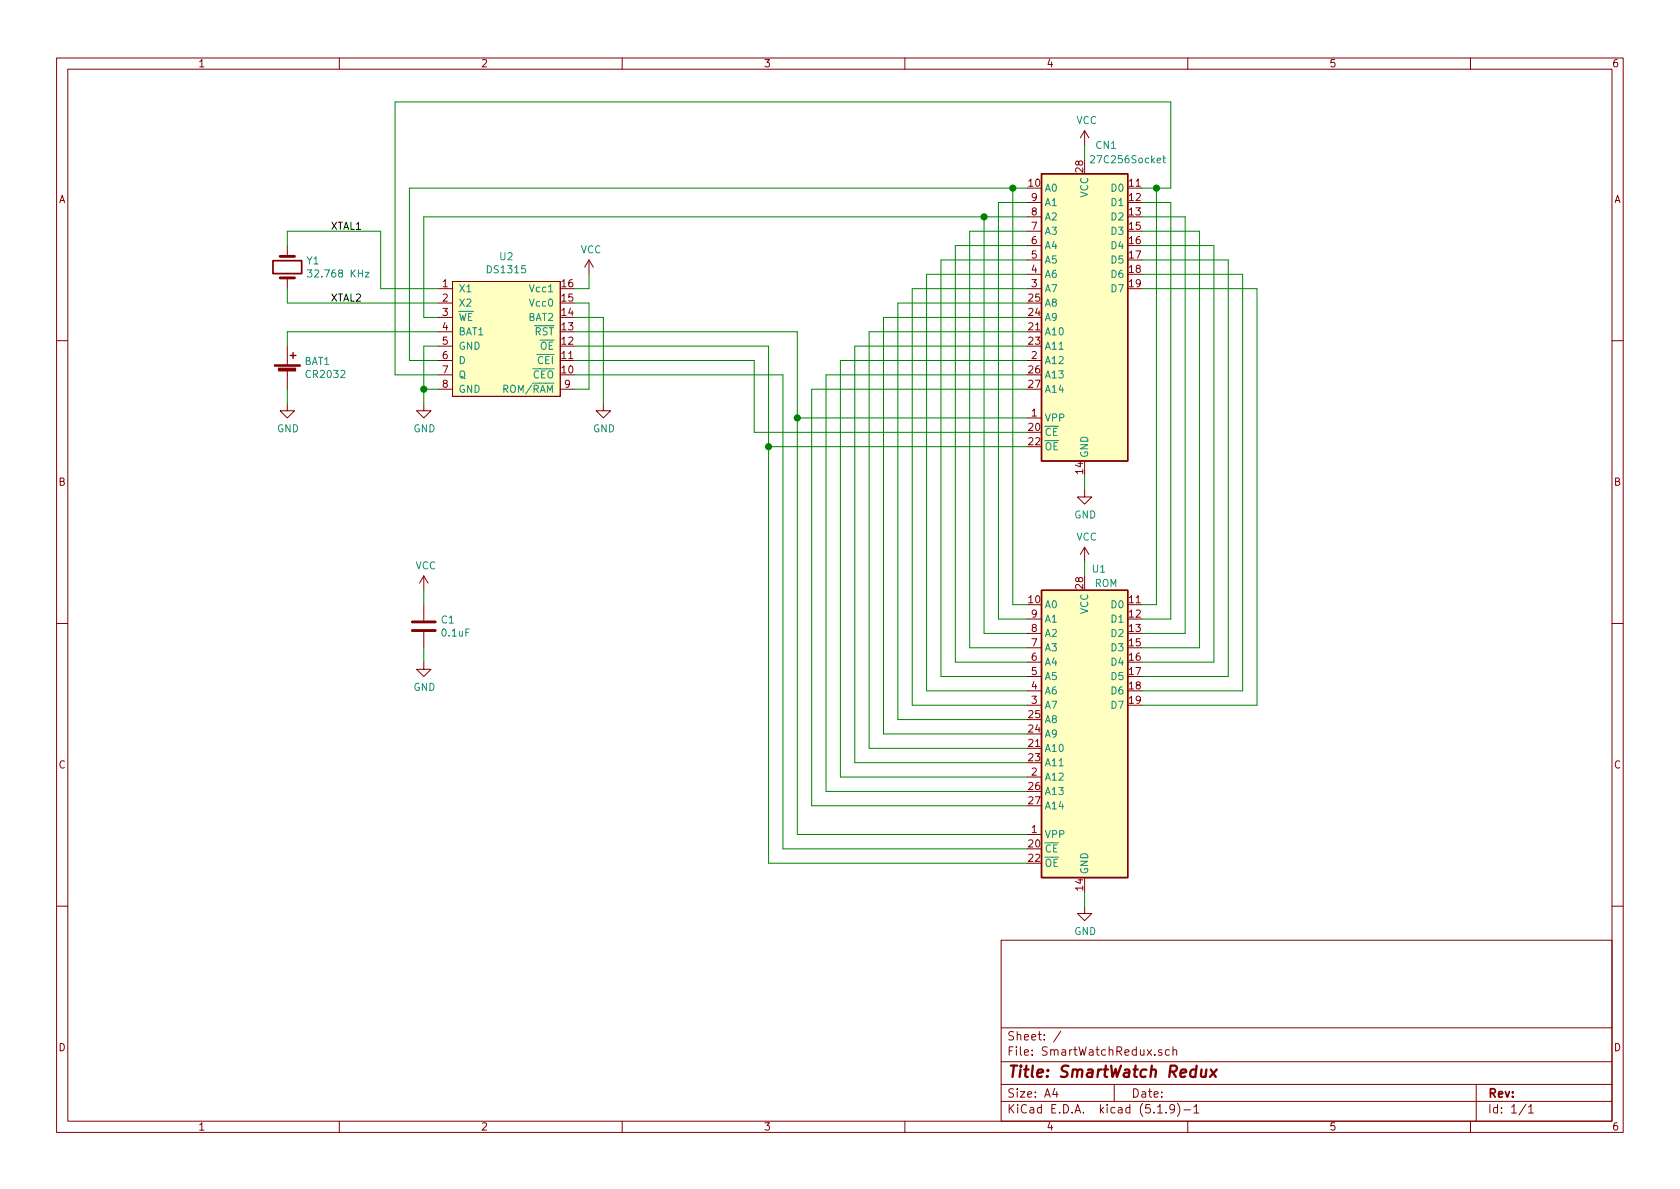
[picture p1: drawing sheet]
EESchema Schematic File Version 4
EELAYER 30 0
EELAYER END
$Descr A4 11693 8268
encoding utf-8
Sheet 1 1
Title "SmartWatch Redux"
Date ""
Rev ""
Comp ""
Comment1 ""
Comment2 ""
Comment3 ""
Comment4 ""
$EndDescr
$Comp
L power:GND #PWR0101
U 1 1
P 7550 3400
F 0 "#PWR0101" H 7550 3150 50  0001 C CNN
F 1 "GND" H 7555 3227 50  0000 C CNN
F 2 "" H 7550 3400 50  0001 C CNN
F 3 "" H 7550 3400 50  0001 C CNN
	1    7550 3400
	1    0    0    -1  
$EndComp
$Comp
L power:VCC #PWR0102
U 1 1
P 7550 1000
F 0 "#PWR0102" H 7550 850 50  0001 C CNN
F 1 "VCC" H 7565 1173 50  0000 C CNN
F 2 "" H 7550 1000 50  0001 C CNN
F 3 "" H 7550 1000 50  0001 C CNN
	1    7550 1000
	1    0    0    -1  
$EndComp
Wire Wire Line
	7550 1000 7550 1100
Wire Wire Line
	7550 3300 7550 3400
$Comp
L Memory_EPROM:27C256 U1
U 1 1
P 7550 5100
F 0 "U1" H 7650 6250 50  0000 C CNN
F 1 "ROM" H 7700 6150 50  0000 C CNN
F 2 "Package_DIP:DIP-28_W15.24mm_Socket" H 7550 5100 50  0001 C CNN
F 3 "http://ww1.microchip.com/downloads/en/DeviceDoc/doc0014.pdf" H 7550 5100 50  0001 C CNN
	1    7550 5100
	1    0    0    -1  
$EndComp
$Comp
L power:GND #PWR0103
U 1 1
P 7550 6300
F 0 "#PWR0103" H 7550 6050 50  0001 C CNN
F 1 "GND" H 7555 6127 50  0000 C CNN
F 2 "" H 7550 6300 50  0001 C CNN
F 3 "" H 7550 6300 50  0001 C CNN
	1    7550 6300
	1    0    0    -1  
$EndComp
$Comp
L power:VCC #PWR0104
U 1 1
P 7550 3900
F 0 "#PWR0104" H 7550 3750 50  0001 C CNN
F 1 "VCC" H 7565 4073 50  0000 C CNN
F 2 "" H 7550 3900 50  0001 C CNN
F 3 "" H 7550 3900 50  0001 C CNN
	1    7550 3900
	1    0    0    -1  
$EndComp
Wire Wire Line
	7550 3900 7550 4000
Wire Wire Line
	7550 6200 7550 6300
Wire Wire Line
	7150 1300 7050 1300
Wire Wire Line
	7050 1300 7050 4200
Wire Wire Line
	7050 4200 7150 4200
Wire Wire Line
	7150 1400 6950 1400
Wire Wire Line
	6950 1400 6950 4300
Wire Wire Line
	6950 4300 7150 4300
Wire Wire Line
	7150 1500 6850 1500
Wire Wire Line
	6850 1500 6850 4400
Wire Wire Line
	6850 4400 7150 4400
Wire Wire Line
	7150 1600 6750 1600
Wire Wire Line
	6750 1600 6750 4500
Wire Wire Line
	6750 4500 7150 4500
Wire Wire Line
	7150 1700 6650 1700
Wire Wire Line
	6650 1700 6650 4600
Wire Wire Line
	6650 4600 7150 4600
Wire Wire Line
	7150 1800 6550 1800
Wire Wire Line
	6550 1800 6550 4700
Wire Wire Line
	6550 4700 7150 4700
Wire Wire Line
	7150 1900 6450 1900
Wire Wire Line
	6450 1900 6450 4800
Wire Wire Line
	6450 4800 7150 4800
Wire Wire Line
	7150 2000 6350 2000
Wire Wire Line
	6350 2000 6350 4900
Wire Wire Line
	6350 4900 7150 4900
Wire Wire Line
	7150 2100 6250 2100
Wire Wire Line
	6250 2100 6250 5000
Wire Wire Line
	6250 5000 7150 5000
Wire Wire Line
	7150 2200 6150 2200
Wire Wire Line
	6150 2200 6150 5100
Wire Wire Line
	6150 5100 7150 5100
Wire Wire Line
	7150 2300 6050 2300
Wire Wire Line
	6050 2300 6050 5200
Wire Wire Line
	6050 5200 7150 5200
Wire Wire Line
	7150 2400 5950 2400
Wire Wire Line
	5950 2400 5950 5300
Wire Wire Line
	5950 5300 7150 5300
Wire Wire Line
	7150 2500 5850 2500
Wire Wire Line
	5850 2500 5850 5400
Wire Wire Line
	5850 5400 7150 5400
Wire Wire Line
	7150 2600 5750 2600
Wire Wire Line
	5750 2600 5750 5500
Wire Wire Line
	5750 5500 7150 5500
Wire Wire Line
	7150 2700 5650 2700
Wire Wire Line
	5650 2700 5650 5600
Wire Wire Line
	5650 5600 7150 5600
Wire Wire Line
	7150 2900 5550 2900
Wire Wire Line
	5550 2900 5550 5800
Wire Wire Line
	5550 5800 7150 5800
Wire Wire Line
	7150 3000 5250 3000
Wire Wire Line
	5450 5900 7150 5900
Wire Wire Line
	7150 3100 5350 3100
Wire Wire Line
	5350 3100 5350 6000
Wire Wire Line
	5350 6000 7150 6000
Wire Wire Line
	7950 1300 8050 1300
Wire Wire Line
	8050 1300 8050 4200
Wire Wire Line
	8050 4200 7950 4200
Wire Wire Line
	7950 1400 8150 1400
Wire Wire Line
	8150 1400 8150 4300
Wire Wire Line
	8150 4300 7950 4300
Wire Wire Line
	7950 1500 8250 1500
Wire Wire Line
	8250 1500 8250 4400
Wire Wire Line
	8250 4400 7950 4400
Wire Wire Line
	7950 1600 8350 1600
Wire Wire Line
	8350 1600 8350 4500
Wire Wire Line
	8350 4500 7950 4500
Wire Wire Line
	7950 1700 8450 1700
Wire Wire Line
	8450 1700 8450 4600
Wire Wire Line
	8450 4600 7950 4600
Wire Wire Line
	7950 1800 8550 1800
Wire Wire Line
	8550 1800 8550 4700
Wire Wire Line
	8550 4700 7950 4700
Wire Wire Line
	7950 1900 8650 1900
Wire Wire Line
	8650 1900 8650 4800
Wire Wire Line
	8650 4800 7950 4800
Wire Wire Line
	7950 2000 8750 2000
Wire Wire Line
	8750 2000 8750 4900
Wire Wire Line
	8750 4900 7950 4900
$Comp
L Local:DS1315 U2
U 1 1
P 3500 1800
F 0 "U2" H 3525 1825 50  0000 C CNN
F 1 "DS1315" H 3525 1734 50  0000 C CNN
F 2 "Package_DIP:DIP-16_W7.62mm" H 3500 1800 50  0001 C CNN
F 3 "" H 3500 1800 50  0001 C CNN
	1    3500 1800
	1    0    0    -1  
$EndComp
$Comp
L power:VCC #PWR0105
U 1 1
P 4100 1900
F 0 "#PWR0105" H 4100 1750 50  0001 C CNN
F 1 "VCC" H 4115 2073 50  0000 C CNN
F 2 "" H 4100 1900 50  0001 C CNN
F 3 "" H 4100 1900 50  0001 C CNN
	1    4100 1900
	1    0    0    -1  
$EndComp
$Comp
L power:GND #PWR0106
U 1 1
P 2950 2800
F 0 "#PWR0106" H 2950 2550 50  0001 C CNN
F 1 "GND" H 2955 2627 50  0000 C CNN
F 2 "" H 2950 2800 50  0001 C CNN
F 3 "" H 2950 2800 50  0001 C CNN
	1    2950 2800
	1    0    0    -1  
$EndComp
Wire Wire Line
	3050 2700 2950 2700
Wire Wire Line
	2950 2700 2950 2800
Wire Wire Line
	4000 2000 4100 2000
Wire Wire Line
	4100 2000 4100 1900
Wire Wire Line
	4000 2700 4100 2700
Wire Wire Line
	4100 2700 4100 2100
Wire Wire Line
	4100 2100 4000 2100
$Comp
L power:GND #PWR0107
U 1 1
P 4200 2800
F 0 "#PWR0107" H 4200 2550 50  0001 C CNN
F 1 "GND" H 4205 2627 50  0000 C CNN
F 2 "" H 4200 2800 50  0001 C CNN
F 3 "" H 4200 2800 50  0001 C CNN
	1    4200 2800
	1    0    0    -1  
$EndComp
Wire Wire Line
	4000 2200 4200 2200
Wire Wire Line
	4200 2200 4200 2800
$Comp
L Device:Battery_Cell BAT1
U 1 1
P 2000 2600
F 0 "BAT1" H 2118 2696 50  0000 L CNN
F 1 "CR2032" H 2118 2605 50  0000 L CNN
F 2 "Battery:BatteryHolder_Keystone_103_1x20mm" V 2000 2660 50  0001 C CNN
F 3 "~" V 2000 2660 50  0001 C CNN
	1    2000 2600
	1    0    0    -1  
$EndComp
$Comp
L power:GND #PWR0108
U 1 1
P 2000 2800
F 0 "#PWR0108" H 2000 2550 50  0001 C CNN
F 1 "GND" H 2005 2627 50  0000 C CNN
F 2 "" H 2000 2800 50  0001 C CNN
F 3 "" H 2000 2800 50  0001 C CNN
	1    2000 2800
	1    0    0    -1  
$EndComp
Wire Wire Line
	2000 2800 2000 2700
Wire Wire Line
	2000 2400 2000 2300
Wire Wire Line
	2000 2300 3050 2300
Wire Wire Line
	4000 2300 5550 2300
Wire Wire Line
	5550 2300 5550 2900
Connection ~ 5550 2900
Wire Wire Line
	5350 3100 5350 2400
Wire Wire Line
	5350 2400 4000 2400
Connection ~ 5350 3100
Wire Wire Line
	5250 3000 5250 2500
Wire Wire Line
	5250 2500 4000 2500
Wire Wire Line
	4000 2600 5450 2600
Wire Wire Line
	5450 2600 5450 5900
$Comp
L Device:Crystal Y1
U 1 1
P 2000 1850
F 0 "Y1" V 1954 1981 50  0000 L CNN
F 1 "32.768 KHz" V 2045 1981 50  0000 L CNN
F 2 "Crystal:Crystal_C38-LF_D3.0mm_L8.0mm_Horizontal" H 2000 1850 50  0001 C CNN
F 3 "~" H 2000 1850 50  0001 C CNN
	1    2000 1850
	0    1    1    0   
$EndComp
Wire Wire Line
	3050 2000 2650 2000
Wire Wire Line
	3050 2100 2000 2100
Wire Wire Line
	2000 2100 2000 2000
Wire Wire Line
	2000 1700 2000 1600
Wire Wire Line
	2000 1600 2650 1600
Wire Wire Line
	2650 1600 2650 2000
Wire Wire Line
	6850 1500 2950 1500
Wire Wire Line
	2950 1500 2950 2200
Wire Wire Line
	2950 2200 3050 2200
Connection ~ 6850 1500
Wire Wire Line
	7050 1300 2850 1300
Wire Wire Line
	2850 1300 2850 2500
Wire Wire Line
	2850 2500 3050 2500
Connection ~ 7050 1300
Wire Wire Line
	3050 2400 2950 2400
Wire Wire Line
	2950 2400 2950 2700
Connection ~ 2950 2700
Wire Wire Line
	3050 2600 2750 2600
Wire Wire Line
	2750 2600 2750 700 
Wire Wire Line
	2750 700  8150 700 
Wire Wire Line
	8150 700  8150 1300
Wire Wire Line
	8150 1300 8050 1300
Connection ~ 8050 1300
$Comp
L Device:C C1
U 1 1
P 2950 4350
F 0 "C1" H 3065 4396 50  0000 L CNN
F 1 "0.1uF" H 3065 4305 50  0000 L CNN
F 2 "Capacitor_SMD:C_0805_2012Metric_Pad1.18x1.45mm_HandSolder" H 2988 4200 50  0001 C CNN
F 3 "~" H 2950 4350 50  0001 C CNN
	1    2950 4350
	1    0    0    -1  
$EndComp
$Comp
L power:GND #PWR0109
U 1 1
P 2950 4600
F 0 "#PWR0109" H 2950 4350 50  0001 C CNN
F 1 "GND" H 2955 4427 50  0000 C CNN
F 2 "" H 2950 4600 50  0001 C CNN
F 3 "" H 2950 4600 50  0001 C CNN
	1    2950 4600
	1    0    0    -1  
$EndComp
$Comp
L power:VCC #PWR0110
U 1 1
P 2950 4100
F 0 "#PWR0110" H 2950 3950 50  0001 C CNN
F 1 "VCC" H 2965 4273 50  0000 C CNN
F 2 "" H 2950 4100 50  0001 C CNN
F 3 "" H 2950 4100 50  0001 C CNN
	1    2950 4100
	1    0    0    -1  
$EndComp
Wire Wire Line
	2950 4100 2950 4200
Wire Wire Line
	2950 4500 2950 4600
$Comp
L Local:27C256Socket CN1
U 1 1
P 7550 2200
F 0 "CN1" H 7700 3400 50  0000 C CNN
F 1 "27C256Socket" H 7850 3300 50  0000 C CNN
F 2 "Package_DIP:DIP-28_W15.24mm" H 7550 2200 50  0001 C CNN
F 3 "http://ww1.microchip.com/downloads/en/DeviceDoc/doc0014.pdf" H 7550 2200 50  0001 C CNN
	1    7550 2200
	1    0    0    -1  
$EndComp
Text Label 2300 1600 0    50   ~ 0
XTAL1
Text Label 2300 2100 0    50   ~ 0
XTAL2
$EndSCHEMATC
